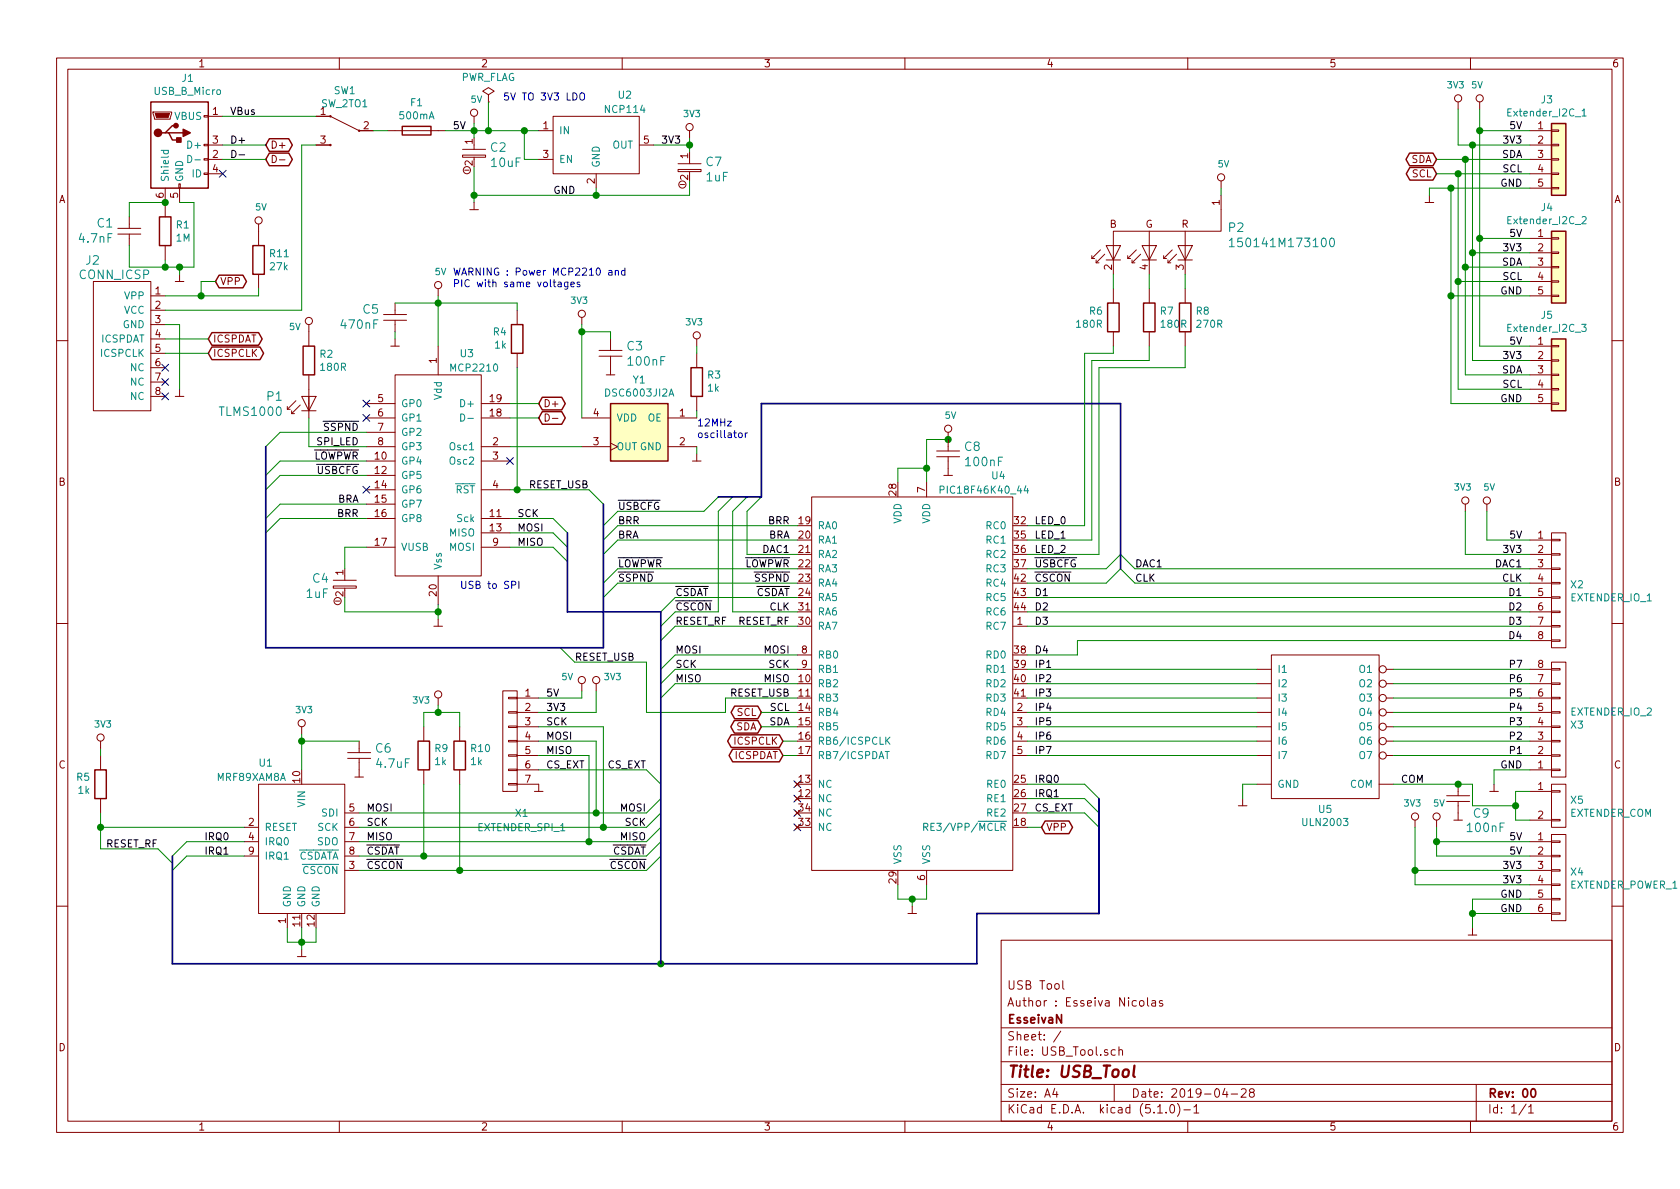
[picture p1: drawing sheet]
EESchema Schematic File Version 4
LIBS:USB_Tool-cache
EELAYER 29 0
EELAYER END
$Descr A4 11693 8268
encoding utf-8
Sheet 1 1
Title "USB_Tool"
Date "2019-04-28"
Rev "00"
Comp "EsseivaN"
Comment1 "Author : Esseiva Nicolas"
Comment2 "USB Tool"
Comment3 ""
Comment4 ""
$EndDescr
$Comp
L 0EsseivaN_Lib:USB_B_Micro J1
U 1 1
P 1250 1000
F 0 "J1" H 1307 1467 50  0000 C CNN
F 1 "USB_B_Micro" H 1307 1376 50  0000 C CNN
F 2 "0EsseivaN_Lib:micro_usb" H 1400 950 50  0001 C CNN
F 3 "~" H 1400 950 50  0001 C CNN
	1    1250 1000
	1    0    0    -1  
$EndComp
Text GLabel 1850 1000 2    50   BiDi ~ 0
D+
Text GLabel 1850 1100 2    50   BiDi ~ 0
D-
Text GLabel 3750 2800 2    50   BiDi ~ 0
D+
Wire Wire Line
	1550 1000 1850 1000
Wire Wire Line
	1850 1100 1550 1100
Text GLabel 3750 2900 2    50   BiDi ~ 0
D-
$Comp
L 0EsseivaN_Lib:CAPA C5
U 1 1
P 2750 2200
F 0 "C5" V 2803 2093 60  0000 R CNN
F 1 "470nF" V 2697 2093 60  0000 R CNN
F 2 "0EsseivaN_Lib:C_0805_HandSoldering" H 2750 2200 60  0001 C CNN
F 3 "" H 2750 2200 60  0000 C CNN
	1    2750 2200
	0    1    -1   0   
$EndComp
$Comp
L 0EsseivaN_Lib:GND #PWR0102
U 1 1
P 2750 2350
F 0 "#PWR0102" H 2750 2050 50  0001 C CNN
F 1 "GND" H 2750 2150 50  0001 C CNN
F 2 "" H 2750 2350 50  0000 C CNN
F 3 "" H 2750 2350 50  0000 C CNN
	1    2750 2350
	1    0    0    -1  
$EndComp
$Comp
L 0EsseivaN_Lib:GND #PWR0106
U 1 1
P 4850 3150
F 0 "#PWR0106" H 4850 2850 50  0001 C CNN
F 1 "GND" H 4850 2950 50  0001 C CNN
F 2 "" H 4850 3150 50  0000 C CNN
F 3 "" H 4850 3150 50  0000 C CNN
	1    4850 3150
	-1   0    0    -1  
$EndComp
Wire Wire Line
	4850 3150 4850 3100
$Comp
L 0EsseivaN_Lib:3V3 #PWR0107
U 1 1
P 4050 2250
F 0 "#PWR0107" H 4050 2100 50  0001 C CNN
F 1 "3V3" H 4068 2420 45  0000 C CNN
F 2 "" H 4050 2250 50  0000 C CNN
F 3 "" H 4050 2250 50  0000 C CNN
	1    4050 2250
	-1   0    0    -1  
$EndComp
$Comp
L 0EsseivaN_Lib:3V3 #PWR0109
U 1 1
P 4850 2400
F 0 "#PWR0109" H 4850 2250 50  0001 C CNN
F 1 "3V3" H 4868 2570 45  0000 C CNN
F 2 "" H 4850 2400 50  0000 C CNN
F 3 "" H 4850 2400 50  0000 C CNN
	1    4850 2400
	-1   0    0    -1  
$EndComp
NoConn ~ 1550 1200
$Comp
L 0EsseivaN_Lib:GND #PWR0110
U 1 1
P 1250 1900
F 0 "#PWR0110" H 1250 1600 50  0001 C CNN
F 1 "GND" H 1250 1700 50  0001 C CNN
F 2 "" H 1250 1900 50  0000 C CNN
F 3 "" H 1250 1900 50  0000 C CNN
	1    1250 1900
	1    0    0    -1  
$EndComp
$Comp
L 0EsseivaN_Lib:R R1
U 1 1
P 1150 1600
F 0 "R1" H 1220 1646 50  0000 L CNN
F 1 "1M" H 1220 1555 50  0000 L CNN
F 2 "0EsseivaN_Lib:R_0603_HandSoldering" V 1080 1600 50  0001 C CNN
F 3 "" H 1150 1600 50  0000 C CNN
	1    1150 1600
	1    0    0    -1  
$EndComp
Wire Wire Line
	1150 1800 1150 1850
Wire Wire Line
	1150 1850 1250 1850
Wire Wire Line
	1250 1900 1250 1850
$Comp
L 0EsseivaN_Lib:CAPA C1
U 1 1
P 900 1600
F 0 "C1" V 953 1707 60  0000 L CNN
F 1 "4.7nF" V 847 1707 60  0000 L CNN
F 2 "0EsseivaN_Lib:C_0805_HandSoldering" H 900 1600 60  0001 C CNN
F 3 "" H 900 1600 60  0000 C CNN
	1    900  1600
	0    -1   -1   0   
$EndComp
Wire Wire Line
	900  1500 900  1400
Wire Wire Line
	900  1400 1150 1400
Connection ~ 1150 1400
Wire Wire Line
	900  1700 900  1850
Wire Wire Line
	900  1850 1150 1850
Connection ~ 1150 1850
$Comp
L 0EsseivaN_Lib:CAPA C3
U 1 1
P 4250 2450
F 0 "C3" V 4197 2342 60  0000 R CNN
F 1 "100nF" V 4303 2342 60  0000 R CNN
F 2 "0EsseivaN_Lib:C_1206_HandSoldering" H 4250 2450 60  0001 C CNN
F 3 "" H 4250 2450 60  0000 C CNN
	1    4250 2450
	0    -1   1    0   
$EndComp
Wire Wire Line
	4050 2250 4050 2300
Wire Wire Line
	4250 2350 4250 2300
Wire Wire Line
	4250 2300 4050 2300
Connection ~ 4050 2300
Wire Wire Line
	4050 2300 4050 2900
$Comp
L 0EsseivaN_Lib:GND #PWR0111
U 1 1
P 4250 2550
F 0 "#PWR0111" H 4250 2250 50  0001 C CNN
F 1 "GND" H 4250 2350 50  0001 C CNN
F 2 "" H 4250 2550 50  0000 C CNN
F 3 "" H 4250 2550 50  0000 C CNN
	1    4250 2550
	-1   0    0    -1  
$EndComp
$Comp
L 0EsseivaN_Lib:R R4
U 1 1
P 3600 2350
F 0 "R4" H 3531 2304 50  0000 R CNN
F 1 "1k" H 3531 2395 50  0000 R CNN
F 2 "0EsseivaN_Lib:R_0603_HandSoldering" V 3530 2350 50  0001 C CNN
F 3 "" H 3600 2350 50  0000 C CNN
	1    3600 2350
	1    0    0    1   
$EndComp
$Comp
L 0EsseivaN_Lib:R R3
U 1 1
P 4850 2650
F 0 "R3" H 4781 2604 50  0000 R CNN
F 1 "1k" H 4781 2695 50  0000 R CNN
F 2 "0EsseivaN_Lib:R_0603_HandSoldering" V 4780 2650 50  0001 C CNN
F 3 "" H 4850 2650 50  0000 C CNN
	1    4850 2650
	-1   0    0    1   
$EndComp
Wire Wire Line
	4850 2850 4850 2900
$Comp
L 0EsseivaN_Lib:CAPA_P C4
U 1 1
P 2400 4050
F 0 "C4" V 2364 3943 60  0000 R CNN
F 1 "1uF" V 2470 3943 60  0000 R CNN
F 2 "0EsseivaN_Lib:C_0805_HandSoldering" H 2400 4050 60  0001 C CNN
F 3 "" H 2400 4050 60  0000 C CNN
	1    2400 4050
	0    1    1    0   
$EndComp
$Comp
L 0EsseivaN_Lib:CONN_ICSP J2
U 1 1
P 850 2400
F 0 "J2" H 700 3000 60  0000 R CNN
F 1 "CONN_ICSP" H 1050 2900 60  0000 R CNN
F 2 "0EsseivaN_Lib:Pin_Header_Straight_1x08_Pitch2.54mm" H 850 2400 60  0001 C CNN
F 3 "" H 850 2400 60  0000 C CNN
	1    850  2400
	1    0    0    -1  
$EndComp
$Comp
L 0EsseivaN_Lib:GND #PWR0113
U 1 1
P 1250 2700
F 0 "#PWR0113" H 1250 2400 50  0001 C CNN
F 1 "GND" H 1250 2500 50  0001 C CNN
F 2 "" H 1250 2700 50  0000 C CNN
F 3 "" H 1250 2700 50  0000 C CNN
	1    1250 2700
	1    0    0    -1  
$EndComp
Wire Wire Line
	1250 2700 1250 2250
Wire Wire Line
	1250 2250 1150 2250
Wire Wire Line
	1250 1400 1350 1400
Wire Wire Line
	1350 1400 1350 1850
Wire Wire Line
	1350 1850 1250 1850
Connection ~ 1250 1850
$Comp
L 0EsseivaN_Lib:LED P1
U 1 1
P 2150 2800
F 0 "P1" V 2097 2623 60  0000 R CNN
F 1 "TLMS1000" V 2203 2623 60  0000 R CNN
F 2 "0EsseivaN_Lib:D_0603_HandSoldering" H 2150 2800 60  0001 C CNN
F 3 "" H 2150 2800 60  0000 C CNN
	1    2150 2800
	0    1    1    0   
$EndComp
$Comp
L 0EsseivaN_Lib:R R2
U 1 1
P 2150 2500
F 0 "R2" H 2220 2546 50  0000 L CNN
F 1 "180R" H 2220 2455 50  0000 L CNN
F 2 "0EsseivaN_Lib:R_0603_HandSoldering" V 2080 2500 50  0001 C CNN
F 3 "" H 2150 2500 50  0000 C CNN
	1    2150 2500
	1    0    0    -1  
$EndComp
$Comp
L 0EsseivaN_Lib:5V #PWR0116
U 1 1
P 2150 2300
F 0 "#PWR0116" H 2150 2150 50  0001 C CNN
F 1 "5V" H 2097 2337 45  0000 R CNN
F 2 "" H 2150 2300 50  0000 C CNN
F 3 "" H 2150 2300 50  0000 C CNN
	1    2150 2300
	1    0    0    -1  
$EndComp
Text Label 2500 3100 2    50   ~ 0
SPI_LED
Text Label 5500 4650 2    50   ~ 0
SCK
Text Label 5500 4750 2    50   ~ 0
MISO
Text Label 5500 4550 2    50   ~ 0
MOSI
Text Label 1600 800  0    50   ~ 0
VBus
Text Label 1600 1000 0    50   ~ 0
D+
Text Label 1600 1100 0    50   ~ 0
D-
Text Label 3600 3800 0    50   ~ 0
MISO
Wire Wire Line
	4850 2400 4850 2450
Text GLabel 1450 2350 2    50   BiDi ~ 0
ICSPDAT
Text GLabel 1450 2450 2    50   BiDi ~ 0
ICSPCLK
Wire Wire Line
	1450 2350 1150 2350
Text GLabel 1500 1950 2    50   BiDi ~ 0
VPP
Text GLabel 5450 5250 0    50   BiDi ~ 0
ICSPDAT
Text GLabel 5450 5150 0    50   BiDi ~ 0
ICSPCLK
Wire Wire Line
	1150 2050 1400 2050
Wire Wire Line
	1150 2450 1450 2450
Text Label 5500 4950 2    50   ~ 0
SCL
Text Label 5500 5050 2    50   ~ 0
SDA
Text Label 3600 3700 0    50   ~ 0
MOSI
Text Label 3600 3600 0    50   ~ 0
SCK
Text Label 5500 3650 2    50   ~ 0
BRR
Text Label 5500 3750 2    50   ~ 0
BRA
NoConn ~ 5550 5650
NoConn ~ 5550 5750
Wire Wire Line
	5450 5250 5550 5250
Wire Wire Line
	5450 5150 5550 5150
NoConn ~ 5550 5450
NoConn ~ 5550 5550
Wire Wire Line
	7250 5750 7150 5750
Text GLabel 7250 5750 2    50   BiDi ~ 0
VPP
Wire Wire Line
	6350 6250 6450 6250
Connection ~ 6350 6250
Wire Wire Line
	6350 6300 6350 6250
$Comp
L 0EsseivaN_Lib:GND #PWR0101
U 1 1
P 6350 6300
F 0 "#PWR0101" H 6350 6000 50  0001 C CNN
F 1 "GND" H 6350 6100 50  0001 C CNN
F 2 "" H 6350 6300 50  0000 C CNN
F 3 "" H 6350 6300 50  0000 C CNN
	1    6350 6300
	1    0    0    -1  
$EndComp
Wire Wire Line
	6450 6250 6450 6150
Wire Wire Line
	6250 6250 6350 6250
Wire Wire Line
	6250 6150 6250 6250
Wire Wire Line
	6450 3250 6450 3050
Connection ~ 6450 3250
Wire Wire Line
	6250 3250 6450 3250
Wire Wire Line
	6250 3350 6250 3250
Wire Wire Line
	6450 3050 6600 3050
Wire Wire Line
	6450 3350 6450 3250
$Comp
L 0EsseivaN_Lib:GND #PWR0103
U 1 1
P 6600 3250
F 0 "#PWR0103" H 6600 2950 50  0001 C CNN
F 1 "GND" H 6600 3050 50  0001 C CNN
F 2 "" H 6600 3250 50  0000 C CNN
F 3 "" H 6600 3250 50  0000 C CNN
	1    6600 3250
	1    0    0    -1  
$EndComp
Text Label 7200 3950 0    50   ~ 0
~USBCFG
Text Label 4300 4050 0    50   ~ 0
~SSPND
Text Label 4300 3950 0    50   ~ 0
~LOWPWR
$Comp
L 0EsseivaN_Lib:5V #PWR0104
U 1 1
P 6600 3050
F 0 "#PWR0104" H 6600 2900 50  0001 C CNN
F 1 "5V" H 6617 3220 45  0000 C CNN
F 2 "" H 6600 3050 50  0000 C CNN
F 3 "" H 6600 3050 50  0000 C CNN
	1    6600 3050
	1    0    0    -1  
$EndComp
Connection ~ 6600 3050
$Comp
L 0EsseivaN_Lib:5V #PWR0105
U 1 1
P 10300 750
F 0 "#PWR0105" H 10300 600 50  0001 C CNN
F 1 "5V" H 10317 920 45  0000 C CNN
F 2 "" H 10300 750 50  0000 C CNN
F 3 "" H 10300 750 50  0000 C CNN
	1    10300 750 
	-1   0    0    -1  
$EndComp
Text GLabel 10000 1200 0    50   BiDi ~ 0
SCL
Text GLabel 5300 5050 0    50   BiDi ~ 0
SDA
Wire Wire Line
	5300 5050 5550 5050
Text GLabel 5300 4950 0    50   BiDi ~ 0
SCL
Wire Wire Line
	5300 4950 5550 4950
$Comp
L 0EsseivaN_Lib:MRF89XAM8A U1
U 1 1
P 2100 5850
F 0 "U1" H 1850 6400 50  0000 C CNN
F 1 "MRF89XAM8A" H 1750 6300 50  0000 C CNN
F 2 "0EsseivaN_Lib:MRF89XAM8A" H 2100 5850 50  0001 C CNN
F 3 "" H 2100 5850 50  0001 C CNN
	1    2100 5850
	1    0    0    -1  
$EndComp
Wire Wire Line
	2000 6450 2000 6550
Wire Wire Line
	2000 6550 2100 6550
Wire Wire Line
	2200 6550 2200 6450
Wire Wire Line
	2100 6450 2100 6550
Connection ~ 2100 6550
Wire Wire Line
	2100 6550 2200 6550
$Comp
L 0EsseivaN_Lib:GND #PWR0108
U 1 1
P 2100 6600
F 0 "#PWR0108" H 2100 6300 50  0001 C CNN
F 1 "GND" H 2100 6400 50  0001 C CNN
F 2 "" H 2100 6600 50  0000 C CNN
F 3 "" H 2100 6600 50  0000 C CNN
	1    2100 6600
	1    0    0    -1  
$EndComp
Wire Wire Line
	2100 6550 2100 6600
$Comp
L 0EsseivaN_Lib:3V3 #PWR0112
U 1 1
P 2100 5100
F 0 "#PWR0112" H 2100 4950 50  0001 C CNN
F 1 "3V3" H 2117 5270 45  0000 C CNN
F 2 "" H 2100 5100 50  0000 C CNN
F 3 "" H 2100 5100 50  0000 C CNN
	1    2100 5100
	1    0    0    -1  
$EndComp
$Comp
L 0EsseivaN_Lib:CAPA C6
U 1 1
P 2500 5250
F 0 "C6" V 2447 5358 60  0000 L CNN
F 1 "4.7uF" V 2553 5358 60  0000 L CNN
F 2 "0EsseivaN_Lib:C_1206_HandSoldering" H 2500 5250 60  0001 C CNN
F 3 "" H 2500 5250 60  0000 C CNN
	1    2500 5250
	0    1    1    0   
$EndComp
Wire Wire Line
	2100 5100 2100 5150
Wire Wire Line
	2100 5150 2500 5150
Connection ~ 2100 5150
Wire Wire Line
	2100 5150 2100 5350
$Comp
L 0EsseivaN_Lib:GND #PWR0117
U 1 1
P 2500 5350
F 0 "#PWR0117" H 2500 5050 50  0001 C CNN
F 1 "GND" H 2500 5150 50  0001 C CNN
F 2 "" H 2500 5350 50  0000 C CNN
F 3 "" H 2500 5350 50  0000 C CNN
	1    2500 5350
	1    0    0    -1  
$EndComp
Text Label 2550 6050 0    50   ~ 0
~CSCON
Text Label 2550 5950 0    50   ~ 0
~CSDAT
Wire Wire Line
	1700 5750 700  5750
Text Label 5500 4850 2    50   ~ 0
RESET_USB
Text Label 5500 4350 2    50   ~ 0
RESET_RF
Wire Wire Line
	1700 5950 1300 5950
Text Label 1600 5850 2    50   ~ 0
IRQ0
Text Label 1600 5950 2    50   ~ 0
IRQ1
Text Label 1100 5900 2    50   ~ 0
RESET_RF
Text Notes 4850 3050 0    50   ~ 0
12MHz\noscillator
$Comp
L Connector_Generic:Conn_01x05 J3
U 1 1
P 10850 1100
F 0 "J3" H 10768 1517 50  0000 C CNN
F 1 "Extender_I2C_1" H 10768 1426 50  0000 C CNN
F 2 "0EsseivaN_Lib:CH_05P" H 10850 1100 50  0001 C CNN
F 3 "~" H 10850 1100 50  0001 C CNN
	1    10850 1100
	1    0    0    -1  
$EndComp
Wire Wire Line
	10650 1100 10200 1100
Wire Wire Line
	10650 1200 10150 1200
Wire Wire Line
	10650 900  10300 900 
Wire Wire Line
	10300 900  10300 750 
$Comp
L 0EsseivaN_Lib:3V3 #PWR0119
U 1 1
P 10150 750
F 0 "#PWR0119" H 10150 600 50  0001 C CNN
F 1 "3V3" H 10167 920 45  0000 C CNN
F 2 "" H 10150 750 50  0000 C CNN
F 3 "" H 10150 750 50  0000 C CNN
	1    10150 750 
	-1   0    0    -1  
$EndComp
Wire Wire Line
	10650 1000 10250 1000
Wire Wire Line
	10150 1000 10150 750 
$Comp
L Connector_Generic:Conn_01x05 J4
U 1 1
P 10850 1850
F 0 "J4" H 10768 2267 50  0000 C CNN
F 1 "Extender_I2C_2" H 10768 2176 50  0000 C CNN
F 2 "0EsseivaN_Lib:CH_05P" H 10850 1850 50  0001 C CNN
F 3 "~" H 10850 1850 50  0001 C CNN
	1    10850 1850
	1    0    0    -1  
$EndComp
$Comp
L Connector_Generic:Conn_01x05 J5
U 1 1
P 10850 2600
F 0 "J5" H 10768 3017 50  0000 C CNN
F 1 "Extender_I2C_3" H 10768 2926 50  0000 C CNN
F 2 "0EsseivaN_Lib:CH_05P" H 10850 2600 50  0001 C CNN
F 3 "~" H 10850 2600 50  0001 C CNN
	1    10850 2600
	1    0    0    -1  
$EndComp
Wire Wire Line
	10650 1650 10300 1650
Wire Wire Line
	10300 1650 10300 900 
Connection ~ 10300 900 
Wire Wire Line
	10650 1750 10250 1750
Connection ~ 10250 1000
Wire Wire Line
	10250 1000 10150 1000
Wire Wire Line
	10650 1850 10200 1850
Wire Wire Line
	10200 1850 10200 1100
Connection ~ 10200 1100
Wire Wire Line
	10200 1100 10000 1100
Wire Wire Line
	10650 1950 10150 1950
Wire Wire Line
	10150 1950 10150 1200
Connection ~ 10150 1200
Wire Wire Line
	10150 1200 10000 1200
Wire Wire Line
	10650 2050 10100 2050
Wire Wire Line
	10100 2050 10100 1300
Wire Wire Line
	10650 1300 10100 1300
Wire Wire Line
	10100 1300 9950 1300
Connection ~ 10100 1300
$Comp
L 0EsseivaN_Lib:GND #PWR0120
U 1 1
P 9950 1350
F 0 "#PWR0120" H 9950 1050 50  0001 C CNN
F 1 "GND" H 9950 1150 50  0001 C CNN
F 2 "" H 9950 1350 50  0000 C CNN
F 3 "" H 9950 1350 50  0000 C CNN
	1    9950 1350
	-1   0    0    -1  
$EndComp
Wire Wire Line
	9950 1350 9950 1300
Wire Wire Line
	10650 2400 10300 2400
Wire Wire Line
	10300 2400 10300 1650
Connection ~ 10300 1650
Wire Wire Line
	10650 2500 10250 2500
Wire Wire Line
	10250 1000 10250 1750
Connection ~ 10250 1750
Wire Wire Line
	10250 1750 10250 2500
Wire Wire Line
	10650 2600 10200 2600
Wire Wire Line
	10200 2600 10200 1850
Connection ~ 10200 1850
Wire Wire Line
	10650 2700 10150 2700
Wire Wire Line
	10150 2700 10150 1950
Connection ~ 10150 1950
Wire Wire Line
	10650 2800 10100 2800
Wire Wire Line
	10100 2800 10100 2050
Connection ~ 10100 2050
Wire Wire Line
	1150 2150 2100 2150
Text GLabel 10000 1100 0    50   BiDi ~ 0
SDA
$Comp
L 0EsseivaN_Lib:R R5
U 1 1
P 700 5450
F 0 "R5" H 631 5404 50  0000 R CNN
F 1 "1k" H 631 5495 50  0000 R CNN
F 2 "0EsseivaN_Lib:R_0603_HandSoldering" V 630 5450 50  0001 C CNN
F 3 "" H 700 5450 50  0000 C CNN
	1    700  5450
	1    0    0    1   
$EndComp
Wire Wire Line
	700  5200 700  5250
$Comp
L 0EsseivaN_Lib:3V3 #PWR0121
U 1 1
P 700 5200
F 0 "#PWR0121" H 700 5050 50  0001 C CNN
F 1 "3V3" H 717 5370 45  0000 C CNN
F 2 "" H 700 5200 50  0000 C CNN
F 3 "" H 700 5200 50  0000 C CNN
	1    700  5200
	1    0    0    -1  
$EndComp
$Comp
L 0EsseivaN_Lib:MCP2210 U3
U 1 1
P 3050 3300
F 0 "U3" H 2850 4150 50  0000 C CNN
F 1 "MCP2210" H 2800 4050 50  0000 C CNN
F 2 "0EsseivaN_Lib:SSOP-20_5.3x7.2mm_Pitch0.65mm" H 3050 3300 50  0001 C CNN
F 3 "" H 2650 2900 50  0001 C CNN
	1    3050 3300
	-1   0    0    -1  
$EndComp
$Comp
L 0EsseivaN_Lib:DSC6003JI2A Y1
U 1 1
P 4450 3000
F 0 "Y1" H 4450 3367 50  0000 C CNN
F 1 "DSC6003JI2A" H 4450 3276 50  0000 C CNN
F 2 "0EsseivaN_Lib:Oscillator_SMD_4pin_2.5x2.0mm_HandSoldering" H 4450 3000 50  0001 C CNN
F 3 "https://www.digikey.ch/product-detail/en/microchip-technology/DSC6003JI2A-012.0000T/DSC6003JI2A-012.0000TCT-ND/8042515" H 4450 3000 50  0001 C CNN
	1    4450 3000
	-1   0    0    -1  
$EndComp
NoConn ~ 3550 3200
Wire Wire Line
	2400 3950 2400 3800
Wire Wire Line
	2400 3800 2550 3800
Wire Wire Line
	2400 4150 2400 4250
Wire Wire Line
	2400 4250 3050 4250
Wire Wire Line
	3050 4250 3050 4200
Wire Wire Line
	3050 4250 3050 4300
Connection ~ 3050 4250
Wire Wire Line
	2550 3100 2150 3100
Wire Wire Line
	2150 2900 2150 3100
NoConn ~ 2550 3400
Wire Wire Line
	3750 2900 3550 2900
Wire Wire Line
	3750 2800 3550 2800
Wire Wire Line
	2750 2300 2750 2350
Wire Wire Line
	3050 2400 3050 2100
Wire Wire Line
	3050 2100 2750 2100
Wire Wire Line
	3600 2550 3600 3400
Wire Wire Line
	3600 3400 3550 3400
Wire Wire Line
	3050 2100 3600 2100
Wire Wire Line
	3600 2100 3600 2150
Connection ~ 3050 2100
$Comp
L 0EsseivaN_Lib:5V #PWR0122
U 1 1
P 3050 2050
F 0 "#PWR0122" H 3050 1900 50  0001 C CNN
F 1 "5V" H 3067 2220 45  0000 C CNN
F 2 "" H 3050 2050 50  0000 C CNN
F 3 "" H 3050 2050 50  0000 C CNN
	1    3050 2050
	1    0    0    -1  
$EndComp
Wire Wire Line
	3050 2050 3050 2100
NoConn ~ 2550 2800
NoConn ~ 2550 2900
Wire Wire Line
	3550 3100 4050 3100
$Comp
L 0EsseivaN_Lib:GND #PWR0123
U 1 1
P 3050 4300
F 0 "#PWR0123" H 3050 4000 50  0001 C CNN
F 1 "GND" H 3050 4100 50  0001 C CNN
F 2 "" H 3050 4300 50  0000 C CNN
F 3 "" H 3050 4300 50  0000 C CNN
	1    3050 4300
	-1   0    0    -1  
$EndComp
Text Notes 3200 4100 0    50   ~ 0
USB to SPI
$Comp
L 0EsseivaN_Lib:R R7
U 1 1
P 8000 2200
F 0 "R7" H 8070 2246 50  0000 L CNN
F 1 "180R" H 8070 2155 50  0000 L CNN
F 2 "0EsseivaN_Lib:R_0603_HandSoldering" V 7930 2200 50  0001 C CNN
F 3 "" H 8000 2200 50  0000 C CNN
	1    8000 2200
	1    0    0    -1  
$EndComp
$Comp
L 0EsseivaN_Lib:R R8
U 1 1
P 8250 2200
F 0 "R8" H 8320 2246 50  0000 L CNN
F 1 "270R" H 8320 2155 50  0000 L CNN
F 2 "0EsseivaN_Lib:R_0603_HandSoldering" V 8180 2200 50  0001 C CNN
F 3 "" H 8250 2200 50  0000 C CNN
	1    8250 2200
	1    0    0    -1  
$EndComp
$Comp
L 0EsseivaN_Lib:R R6
U 1 1
P 7750 2200
F 0 "R6" H 7681 2246 50  0000 R CNN
F 1 "180R" H 7681 2155 50  0000 R CNN
F 2 "0EsseivaN_Lib:R_0603_HandSoldering" V 7680 2200 50  0001 C CNN
F 3 "" H 7750 2200 50  0000 C CNN
	1    7750 2200
	1    0    0    -1  
$EndComp
$Comp
L 0EsseivaN_Lib:5V #PWR0124
U 1 1
P 8500 1300
F 0 "#PWR0124" H 8500 1150 50  0001 C CNN
F 1 "5V" H 8517 1470 45  0000 C CNN
F 2 "" H 8500 1300 50  0000 C CNN
F 3 "" H 8500 1300 50  0000 C CNN
	1    8500 1300
	1    0    0    -1  
$EndComp
Wire Wire Line
	7550 3650 7150 3650
$Comp
L 0EsseivaN_Lib:CONN_01X08 X2
U 1 1
P 10850 4100
F 0 "X2" H 10928 4141 50  0000 L CNN
F 1 "EXTENDER_IO_1" H 10928 4050 50  0000 L CNN
F 2 "0EsseivaN_Lib:CH_08P" H 10850 4100 50  0001 C CNN
F 3 "" H 10850 4100 50  0000 C CNN
	1    10850 4100
	1    0    0    -1  
$EndComp
$Comp
L 0EsseivaN_Lib:CONN_01X08 X3
U 1 1
P 10850 5000
F 0 "X3" H 10928 5041 50  0000 L CNN
F 1 "EXTENDER_IO_2" H 10928 4950 50  0000 L CNN
F 2 "0EsseivaN_Lib:CH_08P" H 10850 5000 50  0001 C CNN
F 3 "" H 10850 5000 50  0000 C CNN
	1    10850 5000
	1    0    0    1   
$EndComp
$Comp
L 0EsseivaN_Lib:5V #PWR0125
U 1 1
P 10350 3550
F 0 "#PWR0125" H 10350 3400 50  0001 C CNN
F 1 "5V" H 10367 3720 45  0000 C CNN
F 2 "" H 10350 3550 50  0000 C CNN
F 3 "" H 10350 3550 50  0000 C CNN
	1    10350 3550
	1    0    0    -1  
$EndComp
Wire Wire Line
	10350 3550 10350 3750
$Comp
L 0EsseivaN_Lib:3V3 #PWR0126
U 1 1
P 10200 3550
F 0 "#PWR0126" H 10200 3400 50  0001 C CNN
F 1 "3V3" H 10218 3720 45  0000 C CNN
F 2 "" H 10200 3550 50  0000 C CNN
F 3 "" H 10200 3550 50  0000 C CNN
	1    10200 3550
	-1   0    0    -1  
$EndComp
Wire Wire Line
	10200 3550 10200 3850
$Comp
L 0EsseivaN_Lib:GND #PWR0127
U 1 1
P 10400 5450
F 0 "#PWR0127" H 10400 5150 50  0001 C CNN
F 1 "GND" H 10400 5250 50  0001 C CNN
F 2 "" H 10400 5450 50  0000 C CNN
F 3 "" H 10400 5450 50  0000 C CNN
	1    10400 5450
	1    0    0    -1  
$EndComp
Wire Wire Line
	10400 5450 10400 5350
Wire Wire Line
	10400 5350 10650 5350
$Comp
L 0EsseivaN_Lib:CONN_01X06 X4
U 1 1
P 10850 6150
F 0 "X4" H 10928 6241 50  0000 L CNN
F 1 "EXTENDER_POWER_1" H 10928 6150 50  0000 L CNN
F 2 "0EsseivaN_Lib:CH_06P" H 10850 6150 50  0001 C CNN
F 3 "" H 10850 6150 50  0000 C CNN
	1    10850 6150
	1    0    0    -1  
$EndComp
$Comp
L 0EsseivaN_Lib:5V #PWR0128
U 1 1
P 10000 5750
F 0 "#PWR0128" H 10000 5600 50  0001 C CNN
F 1 "5V" H 10017 5920 45  0000 C CNN
F 2 "" H 10000 5750 50  0000 C CNN
F 3 "" H 10000 5750 50  0000 C CNN
	1    10000 5750
	1    0    0    -1  
$EndComp
Wire Wire Line
	10000 5750 10000 5850
$Comp
L 0EsseivaN_Lib:3V3 #PWR0129
U 1 1
P 9850 5750
F 0 "#PWR0129" H 9850 5600 50  0001 C CNN
F 1 "3V3" H 9868 5920 45  0000 C CNN
F 2 "" H 9850 5750 50  0000 C CNN
F 3 "" H 9850 5750 50  0000 C CNN
	1    9850 5750
	-1   0    0    -1  
$EndComp
Wire Wire Line
	9850 5750 9850 6050
Wire Wire Line
	10650 5850 10000 5850
Connection ~ 10000 5850
Wire Wire Line
	10000 5850 10000 5950
Wire Wire Line
	10000 5950 10650 5950
Wire Wire Line
	9850 6050 10650 6050
Wire Wire Line
	10650 6150 9850 6150
Wire Wire Line
	9850 6150 9850 6050
Connection ~ 9850 6050
$Comp
L 0EsseivaN_Lib:GND #PWR0130
U 1 1
P 10250 6450
F 0 "#PWR0130" H 10250 6150 50  0001 C CNN
F 1 "GND" H 10250 6250 50  0001 C CNN
F 2 "" H 10250 6450 50  0000 C CNN
F 3 "" H 10250 6450 50  0000 C CNN
	1    10250 6450
	1    0    0    -1  
$EndComp
Wire Wire Line
	10250 6450 10250 6350
Wire Wire Line
	10250 6250 10650 6250
Wire Wire Line
	10650 6350 10250 6350
Connection ~ 10250 6350
Wire Wire Line
	10250 6350 10250 6250
$Comp
L 0EsseivaN_Lib:GND #PWR0131
U 1 1
P 3750 5450
F 0 "#PWR0131" H 3750 5150 50  0001 C CNN
F 1 "GND" H 3750 5250 50  0001 C CNN
F 2 "" H 3750 5450 50  0000 C CNN
F 3 "" H 3750 5450 50  0000 C CNN
	1    3750 5450
	-1   0    0    -1  
$EndComp
$Comp
L 0EsseivaN_Lib:5V #PWR0132
U 1 1
P 4050 4800
F 0 "#PWR0132" H 4050 4650 50  0001 C CNN
F 1 "5V" H 4150 4900 45  0000 C CNN
F 2 "" H 4050 4800 50  0000 C CNN
F 3 "" H 4050 4800 50  0000 C CNN
	1    4050 4800
	-1   0    0    -1  
$EndComp
$Comp
L 0EsseivaN_Lib:CONN_01X07 X1
U 1 1
P 3550 5150
F 0 "X1" H 3467 4650 50  0000 C CNN
F 1 "EXTENDER_SPI_1" H 3467 4550 50  0000 C CNN
F 2 "0EsseivaN_Lib:CH_07P" H 3550 5150 50  0001 C CNN
F 3 "" H 3550 5150 50  0000 C CNN
	1    3550 5150
	-1   0    0    -1  
$EndComp
Wire Wire Line
	4050 4800 4050 4850
Wire Wire Line
	4050 4850 3750 4850
$Comp
L 0EsseivaN_Lib:3V3 #PWR0133
U 1 1
P 4150 4800
F 0 "#PWR0133" H 4150 4650 50  0001 C CNN
F 1 "3V3" H 4100 4900 45  0000 R CNN
F 2 "" H 4150 4800 50  0000 C CNN
F 3 "" H 4150 4800 50  0000 C CNN
	1    4150 4800
	-1   0    0    -1  
$EndComp
Wire Wire Line
	4150 4800 4150 4950
Wire Wire Line
	4150 4950 3750 4950
$Comp
L 0EsseivaN_Lib:PIC18F46K40_44 U4
U 1 1
P 6350 4750
F 0 "U4" H 6950 6200 50  0000 C CNN
F 1 "PIC18F46K40_44" H 6850 6100 50  0000 C CNN
F 2 "0EsseivaN_Lib:TQFP-44_10x10mm_Pitch0.8mm" H 6350 5050 50  0001 C CNN
F 3 "https://www.digikey.ch/product-detail/en/microchip-technology/PIC18F45K40-I-PT/PIC18F45K40-I-PT-ND/6208274" H 6350 5050 50  0001 C CNN
	1    6350 4750
	1    0    0    -1  
$EndComp
$Comp
L 0EsseivaN_Lib:R R9
U 1 1
P 2950 5250
F 0 "R9" H 2880 5204 50  0000 R CNN
F 1 "1k" H 2880 5295 50  0000 R CNN
F 2 "0EsseivaN_Lib:R_0603_HandSoldering" V 2880 5250 50  0001 C CNN
F 3 "" H 2950 5250 50  0000 C CNN
	1    2950 5250
	-1   0    0    1   
$EndComp
$Comp
L 0EsseivaN_Lib:R R10
U 1 1
P 3200 5250
F 0 "R10" H 3130 5204 50  0000 R CNN
F 1 "1k" H 3130 5295 50  0000 R CNN
F 2 "0EsseivaN_Lib:R_0603_HandSoldering" V 3130 5250 50  0001 C CNN
F 3 "" H 3200 5250 50  0000 C CNN
	1    3200 5250
	-1   0    0    1   
$EndComp
Wire Wire Line
	3200 5450 3200 6050
Wire Wire Line
	3200 6050 2500 6050
Wire Wire Line
	2950 5450 2950 5950
Wire Wire Line
	2950 5950 2500 5950
Wire Wire Line
	2950 5050 2950 4950
Wire Wire Line
	2950 4950 3050 4950
Wire Wire Line
	3200 4950 3200 5050
$Comp
L 0EsseivaN_Lib:3V3 #PWR01
U 1 1
P 3050 4900
F 0 "#PWR01" H 3050 4750 50  0001 C CNN
F 1 "3V3" H 2997 4937 45  0000 R CNN
F 2 "" H 3050 4900 50  0000 C CNN
F 3 "" H 3050 4900 50  0000 C CNN
	1    3050 4900
	1    0    0    -1  
$EndComp
Wire Wire Line
	3050 4900 3050 4950
Connection ~ 3050 4950
Wire Wire Line
	3050 4950 3200 4950
Text Label 3800 5050 0    50   ~ 0
SCK
Text Label 3800 5150 0    50   ~ 0
MOSI
Text Label 3800 5250 0    50   ~ 0
MISO
$Comp
L 0EsseivaN_Lib:R R11
U 1 1
P 1800 1800
F 0 "R11" H 1870 1846 50  0000 L CNN
F 1 "27k" H 1870 1755 50  0000 L CNN
F 2 "0EsseivaN_Lib:R_0603_HandSoldering" V 1730 1800 50  0001 C CNN
F 3 "" H 1800 1800 50  0000 C CNN
	1    1800 1800
	1    0    0    -1  
$EndComp
Wire Wire Line
	2100 1000 2100 2150
Wire Wire Line
	1500 1950 1400 1950
Wire Wire Line
	1400 1950 1400 2050
Connection ~ 1400 2050
Wire Wire Line
	1400 2050 1800 2050
$Comp
L 0EsseivaN_Lib:5V #PWR0134
U 1 1
P 1800 1600
F 0 "#PWR0134" H 1800 1450 50  0001 C CNN
F 1 "5V" H 1817 1770 45  0000 C CNN
F 2 "" H 1800 1600 50  0000 C CNN
F 3 "" H 1800 1600 50  0000 C CNN
	1    1800 1600
	1    0    0    -1  
$EndComp
Wire Wire Line
	1800 2000 1800 2050
Text Label 10600 3850 2    50   ~ 0
3V3
Text Label 10600 3750 2    50   ~ 0
5V
Wire Wire Line
	7150 3750 7600 3750
Wire Wire Line
	7600 3750 7600 2500
Wire Wire Line
	7600 2500 8000 2500
Wire Wire Line
	8000 2500 8000 2400
Wire Wire Line
	7150 3850 7650 3850
Wire Wire Line
	7650 3850 7650 2550
Wire Wire Line
	7650 2550 8250 2550
Wire Wire Line
	8250 2550 8250 2400
Text Label 7200 3650 0    50   ~ 0
LED_0
Text Label 7200 3750 0    50   ~ 0
LED_1
Text Label 7200 3850 0    50   ~ 0
LED_2
Text Label 10600 3950 2    50   ~ 0
DAC1
Text Label 10600 4050 2    50   ~ 0
CLK
Text Label 10600 4250 2    50   ~ 0
D2
Text Label 10600 4350 2    50   ~ 0
D3
Text Label 10600 4450 2    50   ~ 0
D4
Text Label 10600 4150 2    50   ~ 0
D1
Text Label 10600 5850 2    50   ~ 0
5V
Text Label 10600 5950 2    50   ~ 0
5V
Text Label 10600 6050 2    50   ~ 0
3V3
Text Label 10600 6150 2    50   ~ 0
3V3
Text Label 10600 6250 2    50   ~ 0
GND
Text Label 10600 6350 2    50   ~ 0
GND
Text Label 7200 5450 0    50   ~ 0
IRQ0
Text Label 7200 5550 0    50   ~ 0
IRQ1
Text Label 7200 5650 0    50   ~ 0
CS_EXT
Text Label 3800 5350 0    50   ~ 0
CS_EXT
Text Label 3800 4950 0    50   ~ 0
3V3
Text Label 3800 4850 0    50   ~ 0
5V
Entry Wire Line
	1850 3100 1950 3000
Entry Wire Line
	1850 3700 1950 3600
Entry Wire Line
	1850 3300 1950 3200
Entry Wire Line
	1850 3400 1950 3300
Entry Wire Line
	1850 3600 1950 3500
Wire Wire Line
	1950 3000 2550 3000
Wire Wire Line
	1950 3200 2550 3200
Wire Wire Line
	1950 3300 2550 3300
Wire Wire Line
	1950 3500 2550 3500
Wire Wire Line
	1950 3600 2550 3600
Text Label 2550 5650 0    50   ~ 0
MOSI
Text Label 2550 5850 0    50   ~ 0
MISO
Text Label 2550 5750 0    50   ~ 0
SCK
Wire Wire Line
	700  5650 700  5750
Entry Wire Line
	4200 3750 4300 3650
Entry Wire Line
	4200 3850 4300 3750
Entry Wire Line
	4200 4050 4300 3950
Entry Wire Line
	4200 4150 4300 4050
Entry Wire Line
	4200 3650 4300 3550
Wire Wire Line
	4300 3750 5550 3750
Wire Wire Line
	4300 3650 5550 3650
Text Label 4300 3650 0    50   ~ 0
BRR
Text Label 4300 3750 0    50   ~ 0
BRA
Text Label 2500 3000 2    50   ~ 0
~SSPND
Text Label 2500 3200 2    50   ~ 0
~LOWPWR
Text Label 2500 3300 2    50   ~ 0
~USBCFG
Text Label 2500 3500 2    50   ~ 0
BRA
Text Label 2500 3600 2    50   ~ 0
BRR
Wire Wire Line
	4300 3950 5550 3950
Wire Wire Line
	4300 4050 5550 4050
Text Label 4300 3550 0    50   ~ 0
~USBCFG
Entry Wire Line
	4600 4650 4700 4550
Wire Wire Line
	4700 4550 5550 4550
Entry Wire Line
	4600 4750 4700 4650
Wire Wire Line
	4700 4650 5550 4650
Entry Wire Line
	4700 4750 4600 4850
Wire Wire Line
	4700 4750 5550 4750
Text Label 5500 3950 2    50   ~ 0
~LOWPWR
Text Label 5500 4050 2    50   ~ 0
~SSPND
Text Label 4700 4750 0    50   ~ 0
MISO
Text Label 4700 4650 0    50   ~ 0
SCK
Text Label 4700 4550 0    50   ~ 0
MOSI
Entry Wire Line
	4600 5550 4500 5650
Wire Wire Line
	4500 5650 4150 5650
Text Label 4500 5650 2    50   ~ 0
MOSI
Text Label 4500 5750 2    50   ~ 0
SCK
Text Label 4500 5850 2    50   ~ 0
MISO
Entry Wire Line
	4500 5750 4600 5650
Entry Wire Line
	4500 5850 4600 5750
Wire Wire Line
	4500 5850 4100 5850
Wire Wire Line
	2500 5750 4200 5750
Entry Wire Line
	4500 5950 4600 5850
Entry Wire Line
	4500 6050 4600 5950
Wire Wire Line
	3200 6050 4500 6050
Connection ~ 3200 6050
Wire Wire Line
	4500 5950 2950 5950
Connection ~ 2950 5950
Text Label 4500 5950 2    50   ~ 0
~CSDAT
Text Label 4500 6050 2    50   ~ 0
~CSCON
Wire Wire Line
	3750 5250 4100 5250
Wire Wire Line
	4100 5250 4100 5850
Connection ~ 4100 5850
Wire Wire Line
	4100 5850 2500 5850
Wire Wire Line
	3750 5150 4150 5150
Wire Wire Line
	4150 5150 4150 5650
Connection ~ 4150 5650
Wire Wire Line
	4150 5650 2500 5650
Wire Wire Line
	3750 5050 4200 5050
Wire Wire Line
	4200 5050 4200 5750
Connection ~ 4200 5750
Wire Wire Line
	4200 5750 4500 5750
Entry Wire Line
	4600 5450 4500 5350
Text Label 4500 5350 2    50   ~ 0
CS_EXT
Wire Wire Line
	3750 5350 4500 5350
Wire Bus Line
	4600 6700 1200 6700
Entry Wire Line
	1200 5950 1300 5850
Entry Wire Line
	1200 6050 1300 5950
Wire Wire Line
	1300 5850 1700 5850
Entry Wire Line
	4600 4450 4700 4350
Wire Wire Line
	4700 4350 5550 4350
Text Label 4700 4350 0    50   ~ 0
RESET_RF
Entry Wire Line
	1100 5900 1200 6000
Wire Wire Line
	1100 5900 700  5900
Wire Wire Line
	700  5900 700  5750
Connection ~ 700  5750
Wire Bus Line
	4600 6700 6800 6700
Connection ~ 4600 6700
Entry Wire Line
	7550 5450 7650 5550
Entry Wire Line
	7550 5550 7650 5650
Entry Wire Line
	7550 5650 7650 5750
Wire Wire Line
	7550 5550 7150 5550
Wire Wire Line
	7150 5450 7550 5450
Wire Wire Line
	7550 5650 7150 5650
Wire Bus Line
	5300 2800 7800 2800
Wire Bus Line
	5300 2800 5300 3450
Entry Wire Line
	5100 3450 5000 3550
Entry Wire Line
	5100 3550 5200 3450
Entry Wire Line
	5200 3550 5300 3450
Entry Wire Line
	5000 3450 4900 3550
Wire Wire Line
	4300 3550 4900 3550
Wire Wire Line
	5200 3550 5200 3850
Wire Wire Line
	5200 3850 5550 3850
Text Label 5500 3850 2    50   ~ 0
DAC1
Text Label 5500 4250 2    50   ~ 0
CLK
Entry Wire Line
	7800 3850 7900 3950
Entry Wire Line
	7700 4050 7800 3950
Entry Wire Line
	7800 3950 7900 4050
Wire Wire Line
	7700 4050 7150 4050
Wire Wire Line
	7150 3950 7700 3950
Entry Wire Line
	7700 3950 7800 3850
Entry Wire Line
	4600 4350 4700 4250
Text Label 4700 4150 0    50   ~ 0
~CSDAT
Text Label 4700 4250 0    50   ~ 0
~CSCON
Entry Wire Line
	4600 4250 4700 4150
Wire Wire Line
	5100 3550 5100 4250
Wire Wire Line
	5100 4250 5550 4250
Wire Wire Line
	4700 4150 5550 4150
Wire Wire Line
	4700 4250 5000 4250
Wire Wire Line
	5000 4250 5000 3550
$Comp
L 0EsseivaN_Lib:CAPA C8
U 1 1
P 6600 3150
F 0 "C8" V 6547 3258 60  0000 L CNN
F 1 "100nF" V 6653 3258 60  0000 L CNN
F 2 "0EsseivaN_Lib:C_1206_HandSoldering" H 6600 3150 60  0001 C CNN
F 3 "" H 6600 3150 60  0000 C CNN
	1    6600 3150
	0    1    1    0   
$EndComp
Text Label 7200 4050 0    50   ~ 0
~CSCON
Text Label 5500 4150 2    50   ~ 0
~CSDAT
Entry Wire Line
	3900 4500 4000 4600
Wire Wire Line
	4000 4600 4500 4600
Text Label 4000 4600 0    50   ~ 0
RESET_USB
Wire Wire Line
	5550 4850 5050 4850
Wire Wire Line
	4500 4950 4500 4600
Wire Wire Line
	5050 4950 4500 4950
Wire Wire Line
	5050 4850 5050 4950
Wire Bus Line
	4600 4250 3950 4250
Entry Wire Line
	3850 3600 3950 3700
Entry Wire Line
	3850 3700 3950 3800
Entry Wire Line
	3850 3800 3950 3900
Wire Wire Line
	3550 3600 3850 3600
Wire Wire Line
	3850 3700 3550 3700
Wire Wire Line
	3550 3800 3850 3800
Text Label 4100 3400 2    50   ~ 0
RESET_USB
Entry Wire Line
	4100 3400 4200 3500
Wire Wire Line
	3600 3400 4100 3400
Connection ~ 3600 3400
Text Label 10600 5350 2    50   ~ 0
GND
Text Label 10600 1650 2    50   ~ 0
5V
Text Label 10600 1750 2    50   ~ 0
3V3
Text Label 10600 1850 2    50   ~ 0
SDA
Text Label 10600 1950 2    50   ~ 0
SCL
Text Label 10600 2050 2    50   ~ 0
GND
Text Label 10600 900  2    50   ~ 0
5V
Text Label 10600 1000 2    50   ~ 0
3V3
Text Label 10600 1100 2    50   ~ 0
SDA
Text Label 10600 1200 2    50   ~ 0
SCL
Text Label 10600 1300 2    50   ~ 0
GND
Text Label 10600 2400 2    50   ~ 0
5V
Text Label 10600 2500 2    50   ~ 0
3V3
Text Label 10600 2600 2    50   ~ 0
SDA
Text Label 10600 2700 2    50   ~ 0
SCL
Text Label 10600 2800 2    50   ~ 0
GND
NoConn ~ 1150 2550
NoConn ~ 1150 2650
NoConn ~ 1150 2750
Text Notes 3150 2000 0    50   ~ 0
WARNING : Power MCP2210 and\nPIC with same voltages
$Comp
L 0EsseivaN_Lib:ULN200x U5
U 1 1
P 9200 5050
F 0 "U5" H 9225 4477 50  0000 C CNN
F 1 "ULN2003" H 9225 4386 50  0000 C CNN
F 2 "0EsseivaN_Lib:SOIC-16_3.9x9.9mm_Pitch1.27mm" H 9200 5050 50  0001 C CNN
F 3 "" H 9200 5050 50  0000 C CNN
	1    9200 5050
	1    0    0    -1  
$EndComp
$Comp
L 0EsseivaN_Lib:SW_2TO1 SW1
U 1 1
P 2400 900
F 0 "SW1" H 2400 1181 50  0000 C CNN
F 1 "SW_2TO1" H 2400 1090 50  0000 C CNN
F 2 "0EsseivaN_Lib:SLB12814" H 2400 900 50  0001 C CNN
F 3 "" H 2400 900 50  0001 C CNN
	1    2400 900 
	1    0    0    -1  
$EndComp
Wire Wire Line
	3650 900  3400 900 
Connection ~ 3650 900 
Wire Wire Line
	3650 1100 3650 900 
Wire Wire Line
	3750 1100 3650 1100
Text Notes 3500 700  0    50   ~ 0
5V TO 3V3 LDO
Text Label 3850 1350 0    50   ~ 0
GND
Text Label 4600 1000 0    50   ~ 0
3V3
Connection ~ 4800 1000
Wire Wire Line
	4800 1000 4800 1050
Connection ~ 4150 1350
Wire Wire Line
	4800 1350 4800 1250
Wire Wire Line
	4150 1350 4800 1350
$Comp
L 0EsseivaN_Lib:CAPA_P C7
U 1 1
P 4800 1150
F 0 "C7" V 4764 1258 60  0000 L CNN
F 1 "1uF" V 4870 1258 60  0000 L CNN
F 2 "0EsseivaN_Lib:C_0805_HandSoldering" H 4800 1150 60  0001 C CNN
F 3 "" H 4800 1150 60  0000 C CNN
	1    4800 1150
	0    1    1    0   
$EndComp
Wire Wire Line
	4800 950  4800 1000
$Comp
L 0EsseivaN_Lib:3V3 #PWR0118
U 1 1
P 4800 950
F 0 "#PWR0118" H 4800 800 50  0001 C CNN
F 1 "3V3" H 4817 1120 45  0000 C CNN
F 2 "" H 4800 950 50  0000 C CNN
F 3 "" H 4800 950 50  0000 C CNN
	1    4800 950 
	1    0    0    -1  
$EndComp
Wire Wire Line
	4550 1000 4800 1000
Wire Wire Line
	3300 1400 3300 1350
Connection ~ 3300 1350
Wire Wire Line
	4150 1350 4150 1300
Wire Wire Line
	3300 1350 4150 1350
Wire Wire Line
	3750 900  3650 900 
$Comp
L 0EsseivaN_Lib:NCP114 U2
U 1 1
P 4150 1000
F 0 "U2" H 4350 1350 50  0000 C CNN
F 1 "NCP114" H 4350 1250 50  0000 C CNN
F 2 "0EsseivaN_Lib:SOT-23-5_HandSoldering" H 4050 1000 50  0001 C CNN
F 3 "" H 4050 1000 50  0001 C CNN
	1    4150 1000
	1    0    0    -1  
$EndComp
Wire Wire Line
	3300 1150 3300 1350
Text Label 3150 900  0    50   ~ 0
5V
$Comp
L 0EsseivaN_Lib:5V #PWR0115
U 1 1
P 3300 850
F 0 "#PWR0115" H 3300 700 50  0001 C CNN
F 1 "5V" H 3317 1020 45  0000 C CNN
F 2 "" H 3300 850 50  0000 C CNN
F 3 "" H 3300 850 50  0000 C CNN
	1    3300 850 
	1    0    0    -1  
$EndComp
Wire Wire Line
	3300 850  3300 900 
$Comp
L 0EsseivaN_Lib:CAPA_P C2
U 1 1
P 3300 1050
F 0 "C2" V 3264 1158 60  0000 L CNN
F 1 "10uF" V 3370 1158 60  0000 L CNN
F 2 "0EsseivaN_Lib:CP_Radial_D5.0mm_P2.00mm" H 3300 1050 60  0001 C CNN
F 3 "" H 3300 1050 60  0000 C CNN
	1    3300 1050
	0    1    1    0   
$EndComp
$Comp
L 0EsseivaN_Lib:GND #PWR0114
U 1 1
P 3300 1400
F 0 "#PWR0114" H 3300 1100 50  0001 C CNN
F 1 "GND" H 3300 1200 50  0001 C CNN
F 2 "" H 3300 1400 50  0000 C CNN
F 3 "" H 3300 1400 50  0000 C CNN
	1    3300 1400
	1    0    0    -1  
$EndComp
Wire Wire Line
	3300 950  3300 900 
Connection ~ 3300 900 
$Comp
L 0EsseivaN_Lib:Fuse F1
U 1 1
P 2900 900
F 0 "F1" V 2703 900 50  0000 C CNN
F 1 "500mA" V 2794 900 50  0000 C CNN
F 2 "0EsseivaN_Lib:Fuse_SMD1206_HandSoldering" V 2830 900 50  0001 C CNN
F 3 "" H 2900 900 50  0000 C CNN
	1    2900 900 
	0    1    1    0   
$EndComp
Wire Wire Line
	3100 900  3300 900 
Wire Wire Line
	2600 900  2700 900 
Wire Wire Line
	2100 1000 2200 1000
Wire Wire Line
	1550 800  2200 800 
Wire Bus Line
	7650 6350 6800 6350
Wire Bus Line
	6800 6350 6800 6700
Wire Wire Line
	8750 4650 7150 4650
Wire Wire Line
	7150 4750 8750 4750
Wire Wire Line
	8750 4850 7150 4850
Wire Wire Line
	7150 4950 8750 4950
Wire Wire Line
	8750 5050 7150 5050
Wire Wire Line
	7150 5150 8750 5150
Wire Wire Line
	8750 5250 7150 5250
Wire Wire Line
	9700 5250 10650 5250
Wire Wire Line
	9700 5050 10650 5050
Wire Wire Line
	10650 5150 9700 5150
Wire Wire Line
	9700 4950 10650 4950
Wire Wire Line
	10650 4850 9700 4850
Wire Wire Line
	9700 4750 10650 4750
Wire Wire Line
	10650 4650 9700 4650
$Comp
L 0EsseivaN_Lib:GND #PWR0135
U 1 1
P 8650 5550
F 0 "#PWR0135" H 8650 5250 50  0001 C CNN
F 1 "GND" H 8650 5350 50  0001 C CNN
F 2 "" H 8650 5550 50  0000 C CNN
F 3 "" H 8650 5550 50  0000 C CNN
	1    8650 5550
	1    0    0    -1  
$EndComp
Wire Wire Line
	8650 5550 8650 5450
Wire Wire Line
	8650 5450 8750 5450
Wire Wire Line
	10650 3950 7900 3950
Wire Wire Line
	7900 4050 10650 4050
Wire Wire Line
	10650 4150 7150 4150
Wire Wire Line
	7150 4250 10650 4250
Wire Wire Line
	10650 4350 7150 4350
Wire Wire Line
	7150 4550 7500 4550
Wire Wire Line
	7500 4550 7500 4450
Wire Wire Line
	7500 4450 10650 4450
Wire Wire Line
	10200 3850 10650 3850
Wire Wire Line
	10650 3750 10350 3750
Text Label 10500 5250 0    50   ~ 0
P1
Text Label 10500 5150 0    50   ~ 0
P2
Text Label 10500 5050 0    50   ~ 0
P3
Text Label 10500 4950 0    50   ~ 0
P4
Text Label 10500 4850 0    50   ~ 0
P5
Text Label 10500 4750 0    50   ~ 0
P6
Text Label 10500 4650 0    50   ~ 0
P7
Text Label 7200 4650 0    50   ~ 0
IP1
Text Label 7200 4750 0    50   ~ 0
IP2
Text Label 7200 4850 0    50   ~ 0
IP3
Text Label 7200 4950 0    50   ~ 0
IP4
Text Label 7200 5050 0    50   ~ 0
IP5
Text Label 7200 5150 0    50   ~ 0
IP6
Text Label 7200 5250 0    50   ~ 0
IP7
Text Label 7200 4550 0    50   ~ 0
D4
Text Label 7200 4350 0    50   ~ 0
D3
Text Label 7200 4250 0    50   ~ 0
D2
Text Label 7200 4150 0    50   ~ 0
D1
Text Label 7900 4050 0    50   ~ 0
CLK
Text Label 7900 3950 0    50   ~ 0
DAC1
$Comp
L 0EsseivaN_Lib:CONN_01X02 X5
U 1 1
P 10850 5600
F 0 "X5" H 10928 5641 50  0000 L CNN
F 1 "EXTENDER_COM" H 10928 5550 50  0000 L CNN
F 2 "0EsseivaN_Lib:CH_02P" H 10850 5450 50  0001 C CNN
F 3 "" H 10700 5400 50  0000 C CNN
	1    10850 5600
	1    0    0    -1  
$EndComp
Wire Wire Line
	10550 5600 10250 5600
Wire Wire Line
	10250 5600 10250 5450
Wire Wire Line
	10250 5450 10150 5450
Text Label 9750 5450 0    50   ~ 0
COM
$Comp
L 0EsseivaN_Lib:LED_RGB P2
U 1 1
P 8100 1750
F 0 "P2" V 7922 2194 60  0000 L CNN
F 1 "150141M173100" V 8028 2194 60  0000 L CNN
F 2 "0EsseivaN_Lib:LED_RGB_1411" H 8100 1900 60  0001 C CNN
F 3 "" H 8100 1900 60  0000 C CNN
	1    8100 1750
	0    1    1    0   
$EndComp
Wire Wire Line
	7550 2450 7750 2450
Wire Wire Line
	7750 2450 7750 2400
Wire Wire Line
	7550 2450 7550 3650
Wire Wire Line
	7750 2000 7750 1900
Wire Wire Line
	8000 1900 8000 2000
Wire Wire Line
	8250 2000 8250 1900
Wire Wire Line
	8500 1300 8500 1350
Wire Wire Line
	10550 5600 10550 5500
Wire Wire Line
	10550 5500 10650 5500
Wire Wire Line
	10550 5600 10550 5700
Wire Wire Line
	10550 5700 10650 5700
Connection ~ 10550 5600
$Comp
L 0EsseivaN_Lib:CAPA C9
U 1 1
P 10150 5550
F 0 "C9" V 10250 5650 60  0000 L CNN
F 1 "100nF" V 10350 5600 60  0000 L CNN
F 2 "0EsseivaN_Lib:C_1206_HandSoldering" H 10150 5550 60  0001 C CNN
F 3 "" H 10150 5550 60  0000 C CNN
	1    10150 5550
	0    1    1    0   
$EndComp
Connection ~ 10150 5450
Wire Wire Line
	10150 5450 9700 5450
$Comp
L 0EsseivaN_Lib:GND #PWR02
U 1 1
P 10150 5650
F 0 "#PWR02" H 10150 5350 50  0001 C CNN
F 1 "GND" H 10150 5450 50  0001 C CNN
F 2 "" H 10150 5650 50  0000 C CNN
F 3 "" H 10150 5650 50  0000 C CNN
	1    10150 5650
	1    0    0    -1  
$EndComp
$Comp
L power:PWR_FLAG #FLG0101
U 1 1
P 3400 700
F 0 "#FLG0101" H 3400 775 50  0001 C CNN
F 1 "PWR_FLAG" H 3400 873 50  0000 C CNN
F 2 "" H 3400 700 50  0001 C CNN
F 3 "~" H 3400 700 50  0001 C CNN
	1    3400 700 
	1    0    0    -1  
$EndComp
Wire Wire Line
	3400 700  3400 900 
Connection ~ 3400 900 
Wire Wire Line
	3400 900  3300 900 
Wire Bus Line
	1850 4500 4200 4500
Wire Bus Line
	7800 2800 7800 3950
Wire Bus Line
	1200 5950 1200 6700
Wire Bus Line
	7650 5550 7650 6350
Wire Bus Line
	5000 3450 5300 3450
Wire Bus Line
	3950 3700 3950 4250
Wire Bus Line
	1850 3100 1850 4500
Wire Bus Line
	4200 3500 4200 4500
Wire Bus Line
	4600 4250 4600 6700
$EndSCHEMATC
